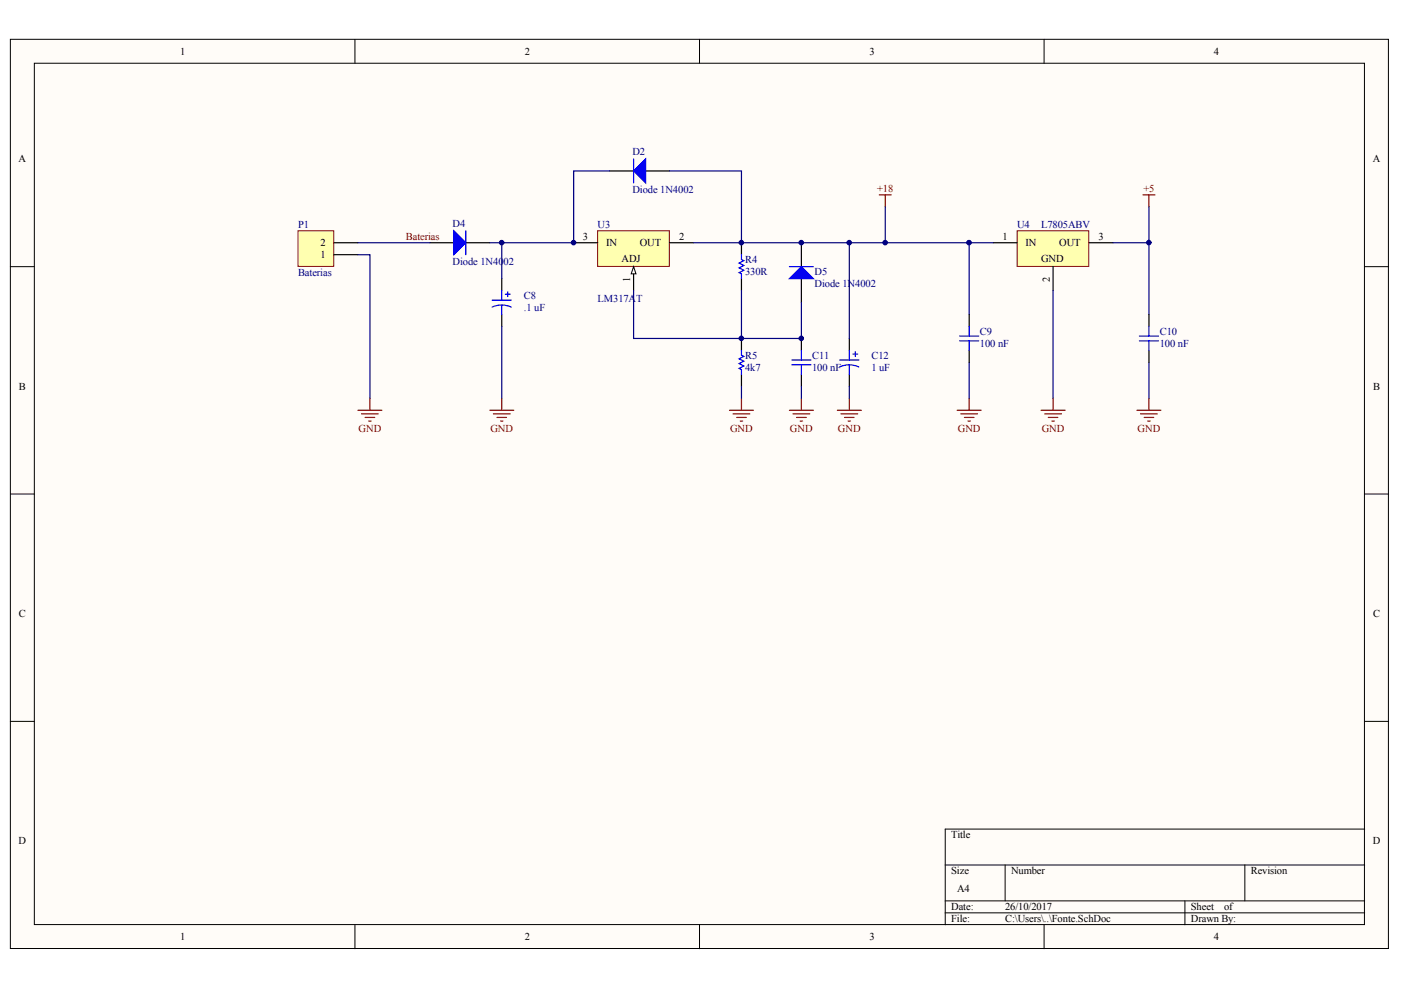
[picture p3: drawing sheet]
<svg xmlns="http://www.w3.org/2000/svg" width="297mm" height="210mm" viewBox="0 0 297 210" stroke-linecap="round" stroke-linejoin="round" font-family="sans-serif">
<g fill="#fffcf8" stroke="#000" stroke-width=".21">
<path d="M2.2 8.3h292.2v192.8h-292.2z"/>
<path d="M7.3 13.4h282v182.6h-282z"/>
</g>
<g fill="none" stroke="#000" stroke-width=".21">
<path d="M75.3 8.3v5.1M148.3 8.3v5.1M221.4 8.3v5.1M2.2 56.5h5.1M289.3 56.5h5.1M2.2 104.7h5.1M289.3 104.7h5.1M2.2 153h5.1M289.3 153h5.1M289.3 175.8h-88.9v20.3M75.3 196.1v5.1M148.3 196.1v5.1"/>
<path d="M200.4 183.4h88.9M200.4 191h88.9M200.4 193.5h88.9M213.1 183.4v7.6M221.4 196.1v5.1M251.2 191v5.1M263.9 183.4v7.6"/>
</g>
<path d="M126.7 48.9h15.2v7.6h-15.2z" fill="#ffffb0" stroke="#800000" stroke-width=".21"/>
<path d="M121.6 51.5h5.1M134.3 56.5v5.1M142 51.5h5" fill="none" stroke="#000" stroke-width=".25"/>
<path d="M134.3 56.5l.5 1.6h-1z" fill="#fffcf8" stroke="#000" stroke-width=".21"/>
<path d="M106.4 59.1v2.5M157.2 51.5v2.5M157.2 59.1v2.5M106.4 66.7v2.5M157.2 71.8v2.5M157.2 79.4v2.5M169.9 71.8v2.5M169.9 79.4v2.5M180.1 71.8v2.5M180.1 79.4v2.5" fill="none" stroke="#000" stroke-width=".25"/>
<g fill="none" stroke="#00f" stroke-width=".25">
<path d="M157.2 54v1l.5 .3-1 .5 1 .5-1 .5 1 .5-1 .5 .5 .3v1M104.3 65.1l1.2-.4h1.2l1.7 .4M104.3 63.6h4.1M106.4 61.6v2M106.4 64.7v2M107.1 62.4h1.1M107.7 61.9v1M157.2 74.3v1l.5 .3-1 .5 1 .5-1 .5 1 .5-1 .5 .5 .3v1M167.9 76.3h4M167.9 77.3h4M169.9 74.3v2M169.9 77.3v2.1"/>
<path d="M178 77.8l1.8-.4h1.1l1.2 .4M178 76.3h4.1M180.1 74.3v2M180.1 77.3v2.1M180.8 75.1h1.1M181.3 74.6v1"/>
</g>
<g fill="none" stroke="#800000" stroke-width=".25">
<path d="M103.8 87h5.1M104.6 87.7h3.6M105.4 88.5h2M106.1 89.3h.5M106.4 84.4v2.6M154.7 87h5M155.4 87.7h3.6M156.2 88.5h2M156.9 89.3h.6M157.2 84.4v2.6M167.4 87h5M168.1 87.7h3.6"/>
<path d="M168.9 88.5h2M169.7 89.3h.5M169.9 84.4v2.6M177.5 87h5.1M178.3 87.7h3.6M179.1 88.5h2M179.8 89.3h.5M180.1 84.4v2.6"/>
</g>
<path d="M63.2 48.9h7.6v7.6h-7.6z" fill="#ffffb0" stroke="#800000" stroke-width=".21"/>
<path d="M70.8 54h5.1M70.8 51.5h5.1" fill="none" stroke="#000" stroke-width=".25"/>
<path d="M75.9 87h5.1M76.7 87.7h3.5M77.4 88.5h2M78.2 89.3h.5M78.4 84.4v2.6" fill="none" stroke="#800000" stroke-width=".25"/>
<path d="M215.6 48.9h15.2v7.6h-15.2z" fill="#ffffb0" stroke="#800000" stroke-width=".21"/>
<g fill="none" stroke="#000" stroke-width=".25">
<path d="M129.3 36.2h5M136.9 36.2h5.1M91.1 51.5h5.1M98.8 51.5h5M169.9 51.5v5M169.9 59.1v5.1M210.6 51.5h5M223.3 56.5v5.1M230.9 51.5h5.1M205.5 66.7v2.5M205.5 74.3v2.5M243.6 66.7v2.5"/>
<path d="M243.6 74.3v2.5"/>
</g>
<g fill="none" stroke="#800000" stroke-width=".25">
<path d="M186.4 41.3h2.6M187.7 41.3v2.6M242.3 41.3h2.6M243.6 41.3v2.6M202.9 87h5.1M203.7 87.7h3.6M204.5 88.5h2M205.2 89.3h.5M205.5 84.4v2.6M220.7 87h5.1M221.5 87.7h3.5M222.3 88.5h2"/>
<path d="M223 89.3h.5M223.3 84.4v2.6M241.1 87h5M241.8 87.7h3.6M242.6 88.5h2M243.3 89.3h.6M243.6 84.4v2.6"/>
</g>
<g fill="#00f" stroke="#00f" stroke-width=".25">
<path d="M134.3 36.2l2.6-2.5v5.1z"/>
<path d="M167.4 59.1l2.5-2.6 2.5 2.6z"/>
<path d="M96.2 48.9l2.6 2.6-2.6 2.5z"/>
</g>
<path d="M134.3 33.7v5.1M98.8 48.9v5.1M167.4 56.5h5M203.5 71.3h4M203.5 72.3h4M205.5 69.2v2.1M205.5 72.3v2M241.6 71.3h4M241.6 72.3h4M243.6 69.2v2.1M243.6 72.3v2" fill="none" stroke="#00f" stroke-width=".25"/>
<g fill="none" stroke="#000080" stroke-width=".25">
<path d="M129.3 36.2h-7.7v15.3h-15.2v7.6M142 36.2h15.2v15.3M75.9 54h2.5v30.4M75.9 51.5h15.2M103.8 51.5h2.6M147 51.5h33.1v20.3M180.1 51.5h30.5M187.7 43.9v7.6M205.5 51.5v15.2M236 51.5h7.6v15.2M243.6 43.9v7.6M106.4 69.2v15.2"/>
<path d="M134.3 61.6v10.2h22.9v-10.2M169.9 64.2v7.6h-12.7M205.5 76.8v7.6M223.3 61.6v22.8M243.6 76.8v7.6M157.2 81.9v2.5M169.9 81.9v2.5M180.1 81.9v2.5"/>
</g>
<g fill="#000080" stroke="#000080" stroke-width=".21">
<circle cx="106.4" cy="51.4" r=".48"/>
<circle cx="121.6" cy="51.4" r=".48"/>
<circle cx="157.2" cy="71.7" r=".48"/>
<circle cx="157.2" cy="51.4" r=".48"/>
<circle cx="169.9" cy="71.7" r=".48"/>
<circle cx="169.9" cy="51.4" r=".48"/>
<circle cx="180" cy="51.4" r=".48"/>
<circle cx="187.7" cy="51.4" r=".48"/>
<circle cx="205.5" cy="51.4" r=".49"/>
<circle cx="243.6" cy="51.4" r=".48"/>
</g>
<g font-size="2.2">
<text x="38.2" y="11.6">1</text>
<text x="111.3" y="11.6">2</text>
<text x="184.3" y="11.6">3</text>
<text x="257.4" y="11.6">4</text>
<text x="4" y="34.4">A</text>
<text x="291.1" y="34.4">A</text>
<text x="67.9" y="52.2">2</text>
<text x="123.6" y="50.9">3</text>
<text x="128.5" y="52.2">IN</text>
<text x="135.7" y="52.2">OUT</text>
<text x="144" y="50.9">2</text>
<text x="212.5" y="50.9">1</text>
<text x="217.4" y="52.2">IN</text>
<text x="224.6" y="52.2">OUT</text>
<text x="232.9" y="50.9">3</text>
<text x="67.9" y="54.7">1</text>
<text x="131.8" y="55.5">ADJ</text>
<text x="133.6" y="59.7" transform="rotate(-90 133.6 59.7)">1</text>
<text x="220.7" y="55.5">GND</text>
<text x="222.6" y="59.7" transform="rotate(-90 222.6 59.7)">2</text>
<text x="4" y="82.6">B</text>
<text x="291.1" y="82.6">B</text>
<text x="4" y="130.8">C</text>
<text x="291.1" y="130.8">C</text>
<text x="4" y="179">D</text>
<text x="201.7" y="177.8">Title</text>
<text x="291.1" y="179">D</text>
<text x="201.7" y="185.4">Size</text>
<text x="214.4" y="185.4">Number</text>
<text x="265.2" y="185.4">Revision</text>
<text x="202.9" y="189.2">A4</text>
<text x="201.7" y="193">Date:</text>
<text x="201.7" y="195.5">File:</text>
<text x="213.1" y="193">26/10/2017</text>
<text x="213.1" y="195.5">C:\Users\..\Fonte.SchDoc</text>
<text x="252.5" y="193">Sheet</text>
<text x="252.5" y="195.5">Drawn By:</text>
<text x="259.5" y="193">of</text>
<text x="38.2" y="199.3">1</text>
<text x="111.3" y="199.3">2</text>
<text x="184.3" y="199.3">3</text>
<text x="257.4" y="199.3">4</text>
</g>
<g font-size="2.2" fill="#000080">
<text x="134.1" y="32.9">D2</text>
<text x="134.1" y="41">Diode 1N4002</text>
<text x="63.2" y="48.4">P1</text>
<text x="96" y="48.1">D4</text>
<text x="126.7" y="48.4">U3</text>
<text x="215.6" y="48.4">U4</text>
<text x="220.7" y="48.4">L7805ABV</text>
<text x="63.2" y="58.5">Baterias</text>
<text x="96" y="56.2">Diode 1N40</text>
<text x="106.8" y="56.2">02</text>
<text x="158" y="55.7">R4</text>
<text x="158" y="58.3">330R</text>
<text x="172.7" y="58.3">D5</text>
<text x="111.1" y="63.3">C8</text>
<text x="111.1" y="65.9">.1 uF</text>
<text x="126.7" y="64.1">LM317A</text>
<text x="134.9" y="64.1">T</text>
<text x="172.7" y="60.8">Diode 1N4002</text>
<text x="207.8" y="71">C9</text>
<text x="245.9" y="71">C10</text>
<text x="158" y="76">R5</text>
<text x="172.2" y="76">C11</text>
<text x="184.7" y="76">C12</text>
<text x="207.8" y="73.5">100 nF</text>
<text x="245.9" y="73.5">100 nF</text>
<text x="158" y="78.6">4k7</text>
<text x="172.2" y="78.6">100 nF</text>
<text x="184.7" y="78.6">1 uF</text>
</g>
<g font-size="2.2" fill="#800000">
<text x="186" y="40.8">+18</text>
<text x="242.4" y="40.8">+5</text>
<text x="86.1" y="50.9">Baterias</text>
<text x="76" y="91.5">GND</text>
<text x="104" y="91.5">GND</text>
<text x="154.8" y="91.5">GND</text>
<text x="167.5" y="91.5">GND</text>
<text x="177.7" y="91.5">GND</text>
<text x="203.1" y="91.5">GND</text>
<text x="220.9" y="91.5">GND</text>
<text x="241.2" y="91.5">GND</text>
</g>
</svg>
